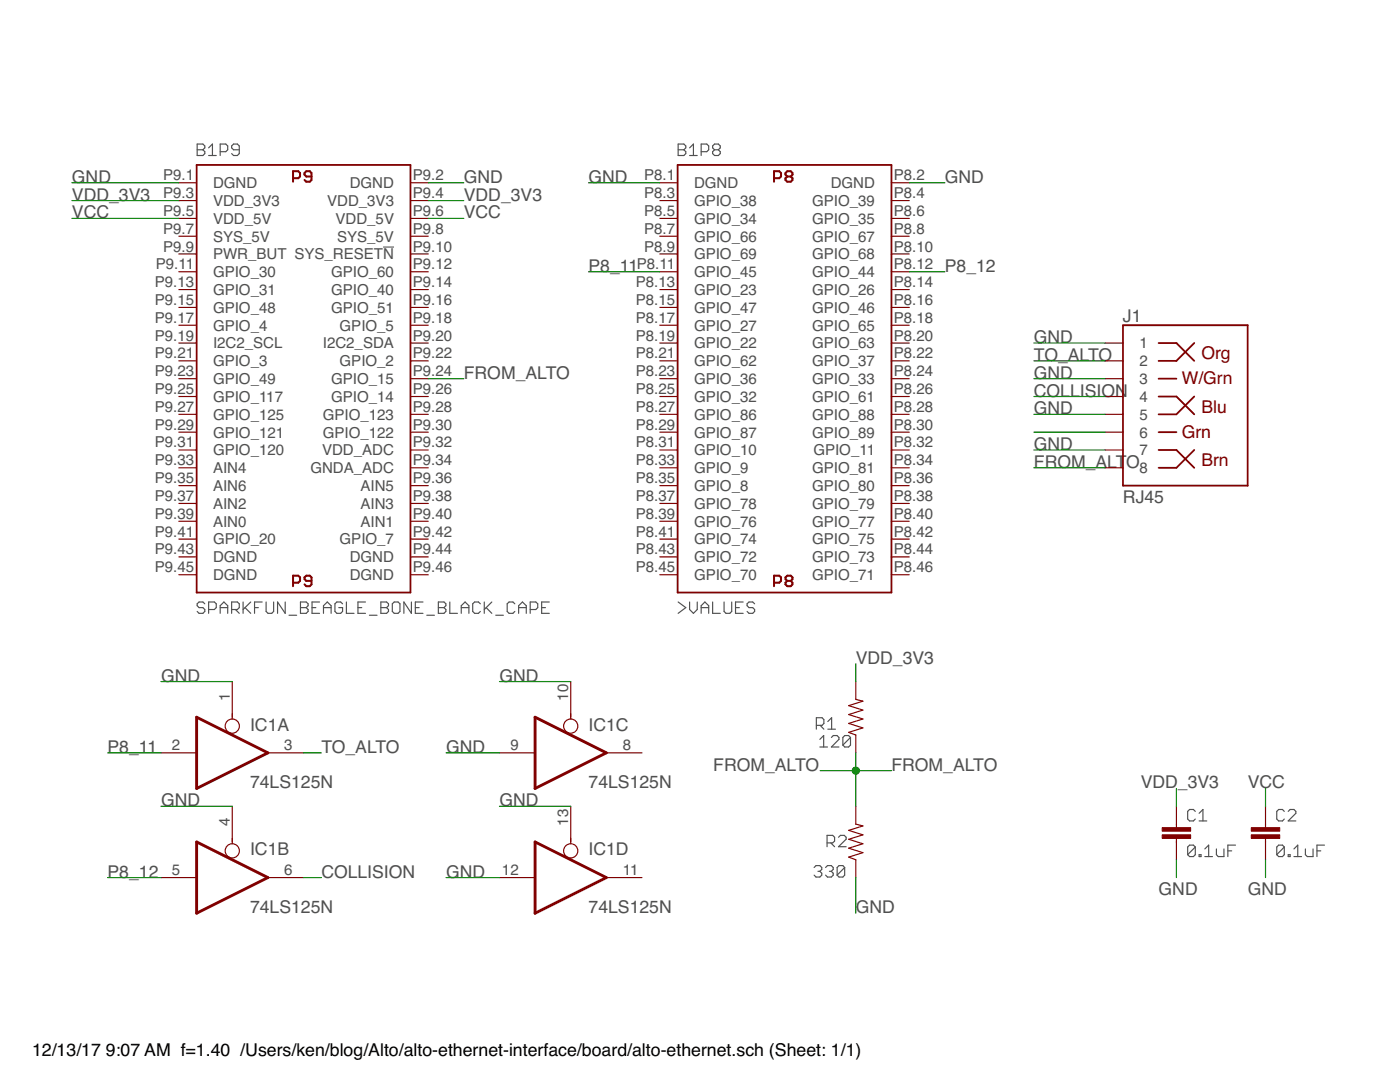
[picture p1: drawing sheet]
<?xml version="1.0" encoding="utf-8"?>
<!DOCTYPE eagle SYSTEM "eagle.dtd">
<!--
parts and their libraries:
SparkFun-Boards: Licensing: Creative Commons ShareAlike 4.0 International - https://creativecommons.org/licenses/by-sa/4.0
-->
<eagle version="7.6.0">
<drawing>
<settings>
<setting alwaysvectorfont="no"/>
<setting verticaltext="up"/>
</settings>
<grid distance="0.1" unitdist="inch" unit="inch" style="lines" multiple="1" display="no" altdistance="0.01" altunitdist="inch" altunit="inch"/>
<schematic xreflabel="%F%N/%S.%C%R" xrefpart="/%S.%C%R">
<libraries>
<library name="SparkFun-Boards">
<symbols>
<symbol name="BEAGLE_BONE_BLACK_P8">
<pin name="DGND@1" x="-17.78" y="25.4" length="short"/>
<pin name="GPIO_38" x="-17.78" y="22.86" length="short"/>
<pin name="GPIO_39" x="17.78" y="22.86" length="short" rot="R180"/>
<pin name="GPIO_34" x="-17.78" y="20.32" length="short"/>
<pin name="GPIO_35" x="17.78" y="20.32" length="short" rot="R180"/>
<pin name="GPIO_66" x="-17.78" y="17.78" length="short"/>
<pin name="GPIO_67" x="17.78" y="17.78" length="short" rot="R180"/>
<pin name="GPIO_69" x="-17.78" y="15.24" length="short"/>
<pin name="GPIO_68" x="17.78" y="15.24" length="short" rot="R180"/>
<pin name="GPIO_45" x="-17.78" y="12.7" length="short"/>
<pin name="GPIO_44" x="17.78" y="12.7" length="short" rot="R180"/>
<pin name="GPIO_23" x="-17.78" y="10.16" length="short"/>
<pin name="GPIO_26" x="17.78" y="10.16" length="short" rot="R180"/>
<pin name="GPIO_47" x="-17.78" y="7.62" length="short"/>
<pin name="GPIO_46" x="17.78" y="7.62" length="short" rot="R180"/>
<pin name="GPIO_27" x="-17.78" y="5.08" length="short"/>
<pin name="GPIO_65" x="17.78" y="5.08" length="short" rot="R180"/>
<pin name="GPIO_22" x="-17.78" y="2.54" length="short"/>
<pin name="GPIO_63" x="17.78" y="2.54" length="short" rot="R180"/>
<pin name="GPIO_62" x="-17.78" y="0" length="short"/>
<pin name="GPIO_37" x="17.78" y="0" length="short" rot="R180"/>
<pin name="GPIO_36" x="-17.78" y="-2.54" length="short"/>
<pin name="GPIO_61" x="17.78" y="-5.08" length="short" rot="R180"/>
<pin name="GPIO_32" x="-17.78" y="-5.08" length="short"/>
<pin name="GPIO_88" x="17.78" y="-7.62" length="short" rot="R180"/>
<pin name="GPIO_86" x="-17.78" y="-7.62" length="short"/>
<pin name="GPIO_89" x="17.78" y="-10.16" length="short" rot="R180"/>
<pin name="GPIO_87" x="-17.78" y="-10.16" length="short"/>
<pin name="GPIO_11" x="17.78" y="-12.7" length="short" rot="R180"/>
<pin name="GPIO_10" x="-17.78" y="-12.7" length="short"/>
<pin name="GPIO_81" x="17.78" y="-15.24" length="short" rot="R180"/>
<pin name="GPIO_9" x="-17.78" y="-15.24" length="short"/>
<pin name="GPIO_80" x="17.78" y="-17.78" length="short" rot="R180"/>
<pin name="GPIO_8" x="-17.78" y="-17.78" length="short"/>
<pin name="GPIO_79" x="17.78" y="-20.32" length="short" rot="R180"/>
<pin name="GPIO_76" x="-17.78" y="-22.86" length="short"/>
<pin name="GPIO_77" x="17.78" y="-22.86" length="short" rot="R180"/>
<pin name="GPIO_74" x="-17.78" y="-25.4" length="short"/>
<pin name="GPIO_75" x="17.78" y="-25.4" length="short" rot="R180"/>
<pin name="DGND@2" x="17.78" y="25.4" length="short" rot="R180"/>
<pin name="GPIO_72" x="-17.78" y="-27.94" length="short"/>
<pin name="GPIO_73" x="17.78" y="-27.94" length="short" rot="R180"/>
<pin name="GPIO_70" x="-17.78" y="-30.48" length="short"/>
<pin name="GPIO_71" x="17.78" y="-30.48" length="short" rot="R180"/>
<wire x1="-15.24" y1="27.94" x2="15.24" y2="27.94" width="0.254" layer="94"/>
<wire x1="15.24" y1="27.94" x2="15.24" y2="-33.02" width="0.254" layer="94"/>
<wire x1="15.24" y1="-33.02" x2="-15.24" y2="-33.02" width="0.254" layer="94"/>
<wire x1="-15.24" y1="-33.02" x2="-15.24" y2="27.94" width="0.254" layer="94"/>
<text x="0" y="25.4" size="1.778" layer="94" font="vector" ratio="15" align="bottom-center">P8</text>
<text x="0" y="-30.48" size="1.778" layer="94" font="vector" ratio="15" rot="R180" align="bottom-center">P8</text>
<pin name="GPIO_78" x="-17.78" y="-20.32" length="short"/>
<pin name="GPIO_33" x="17.78" y="-2.54" length="short" rot="R180"/>
<text x="-15.24" y="29.21" size="1.778" layer="95" font="vector">&gt;NAME</text>
<text x="-15.24" y="-34.29" size="1.778" layer="96" font="vector" align="top-left">&gt;VALUES</text>
</symbol>
<symbol name="BEAGLE_BONE_BLACK_P9">
<pin name="DGND@1" x="-17.78" y="25.4" length="short"/>
<pin name="VDD_3V3@1" x="-17.78" y="22.86" length="short"/>
<pin name="VDD_3V3@2" x="17.78" y="22.86" length="short" rot="R180"/>
<pin name="SYS_5V@1" x="-17.78" y="17.78" length="short"/>
<pin name="SYS_5V@2" x="17.78" y="17.78" length="short" rot="R180"/>
<pin name="PWR_BUT" x="-17.78" y="15.24" length="short"/>
<pin name="SYS_RESET!N" x="17.78" y="15.24" length="short" rot="R180"/>
<pin name="GPIO_30" x="-17.78" y="12.7" length="short"/>
<pin name="GPIO_60" x="17.78" y="12.7" length="short" rot="R180"/>
<pin name="GPIO_31" x="-17.78" y="10.16" length="short"/>
<pin name="GPIO_40" x="17.78" y="10.16" length="short" rot="R180"/>
<pin name="GPIO_48" x="-17.78" y="7.62" length="short"/>
<pin name="GPIO_51" x="17.78" y="7.62" length="short" rot="R180"/>
<pin name="GPIO_4" x="-17.78" y="5.08" length="short"/>
<pin name="GPIO_5" x="17.78" y="5.08" length="short" rot="R180"/>
<pin name="I2C2_SCL" x="-17.78" y="2.54" length="short"/>
<pin name="I2C2_SDA" x="17.78" y="2.54" length="short" rot="R180"/>
<pin name="GPIO_3" x="-17.78" y="0" length="short"/>
<pin name="GPIO_2" x="17.78" y="0" length="short" rot="R180"/>
<pin name="GPIO_49" x="-17.78" y="-2.54" length="short"/>
<pin name="GPIO_15" x="17.78" y="-2.54" length="short" rot="R180"/>
<pin name="GPIO_117" x="-17.78" y="-5.08" length="short"/>
<pin name="GPIO_14" x="17.78" y="-5.08" length="short" rot="R180"/>
<pin name="GPIO_125" x="-17.78" y="-7.62" length="short"/>
<pin name="GPIO_123" x="17.78" y="-7.62" length="short" rot="R180"/>
<pin name="GPIO_121" x="-17.78" y="-10.16" length="short"/>
<pin name="GPIO_122" x="17.78" y="-10.16" length="short" rot="R180"/>
<pin name="GPIO_120" x="-17.78" y="-12.7" length="short"/>
<pin name="VDD_ADC" x="17.78" y="-12.7" length="short" rot="R180"/>
<pin name="AIN4" x="-17.78" y="-15.24" length="short"/>
<pin name="GNDA_ADC" x="17.78" y="-15.24" length="short" rot="R180"/>
<pin name="AIN6" x="-17.78" y="-17.78" length="short"/>
<pin name="AIN5" x="17.78" y="-17.78" length="short" rot="R180"/>
<pin name="AIN2" x="-17.78" y="-20.32" length="short"/>
<pin name="AIN3" x="17.78" y="-20.32" length="short" rot="R180"/>
<pin name="AIN0" x="-17.78" y="-22.86" length="short"/>
<pin name="AIN1" x="17.78" y="-22.86" length="short" rot="R180"/>
<pin name="GPIO_20" x="-17.78" y="-25.4" length="short"/>
<pin name="GPIO_7" x="17.78" y="-25.4" length="short" rot="R180"/>
<pin name="DGND@2" x="17.78" y="25.4" length="short" rot="R180"/>
<pin name="DGND@3" x="-17.78" y="-27.94" length="short"/>
<pin name="DGND@4" x="17.78" y="-27.94" length="short" rot="R180"/>
<pin name="DGND@5" x="-17.78" y="-30.48" length="short"/>
<pin name="DGND@6" x="17.78" y="-30.48" length="short" rot="R180"/>
<wire x1="-15.24" y1="27.94" x2="15.24" y2="27.94" width="0.254" layer="94"/>
<wire x1="15.24" y1="27.94" x2="15.24" y2="-33.02" width="0.254" layer="94"/>
<wire x1="15.24" y1="-33.02" x2="-15.24" y2="-33.02" width="0.254" layer="94"/>
<wire x1="-15.24" y1="-33.02" x2="-15.24" y2="27.94" width="0.254" layer="94"/>
<text x="0" y="25.4" size="1.778" layer="94" font="vector" ratio="15" align="bottom-center">P9</text>
<text x="0" y="-30.48" size="1.778" layer="94" font="vector" ratio="15" rot="R180" align="bottom-center">P9</text>
<pin name="VDD_5V@1" x="-17.78" y="20.32" length="short"/>
<pin name="VDD_5V@2" x="17.78" y="20.32" length="short" rot="R180"/>
<text x="-15.24" y="29.21" size="1.778" layer="95" font="vector">&gt;NAME</text>
<text x="-15.24" y="-34.29" size="1.778" layer="96" font="vector" align="top-left">&gt;VALUE</text>
</symbol>
</symbols>
<devicesets>
<deviceset name="SPARKFUN_BEAGLE_BONE_BLACK_CAPE" prefix="B">
<gates>
<gate name="P8" symbol="BEAGLE_BONE_BLACK_P8" x="-17.78" y="-2.54"/>
<gate name="P9" symbol="BEAGLE_BONE_BLACK_P9" x="-17.78" y="-66.04"/>
</gates>
<devices>
<device name="" package="BEAGLE_BONE_BLACK_CAPE">
<connects>
<connect gate="P8" pin="DGND@1" pad="P8.1"/>
<connect gate="P8" pin="DGND@2" pad="P8.2"/>
<connect gate="P8" pin="GPIO_10" pad="P8.31"/>
<connect gate="P8" pin="GPIO_11" pad="P8.32"/>
<connect gate="P8" pin="GPIO_22" pad="P8.19"/>
<connect gate="P8" pin="GPIO_23" pad="P8.13"/>
<connect gate="P8" pin="GPIO_26" pad="P8.14"/>
<connect gate="P8" pin="GPIO_27" pad="P8.17"/>
<connect gate="P8" pin="GPIO_32" pad="P8.25"/>
<connect gate="P8" pin="GPIO_33" pad="P8.24"/>
<connect gate="P8" pin="GPIO_34" pad="P8.5"/>
<connect gate="P8" pin="GPIO_35" pad="P8.6"/>
<connect gate="P8" pin="GPIO_36" pad="P8.23"/>
<connect gate="P8" pin="GPIO_37" pad="P8.22"/>
<connect gate="P8" pin="GPIO_38" pad="P8.3"/>
<connect gate="P8" pin="GPIO_39" pad="P8.4"/>
<connect gate="P8" pin="GPIO_44" pad="P8.12"/>
<connect gate="P8" pin="GPIO_45" pad="P8.11"/>
<connect gate="P8" pin="GPIO_46" pad="P8.16"/>
<connect gate="P8" pin="GPIO_47" pad="P8.15"/>
<connect gate="P8" pin="GPIO_61" pad="P8.26"/>
<connect gate="P8" pin="GPIO_62" pad="P8.21"/>
<connect gate="P8" pin="GPIO_63" pad="P8.20"/>
<connect gate="P8" pin="GPIO_65" pad="P8.18"/>
<connect gate="P8" pin="GPIO_66" pad="P8.7"/>
<connect gate="P8" pin="GPIO_67" pad="P8.8"/>
<connect gate="P8" pin="GPIO_68" pad="P8.10"/>
<connect gate="P8" pin="GPIO_69" pad="P8.9"/>
<connect gate="P8" pin="GPIO_70" pad="P8.45"/>
<connect gate="P8" pin="GPIO_71" pad="P8.46"/>
<connect gate="P8" pin="GPIO_72" pad="P8.43"/>
<connect gate="P8" pin="GPIO_73" pad="P8.44"/>
<connect gate="P8" pin="GPIO_74" pad="P8.41"/>
<connect gate="P8" pin="GPIO_75" pad="P8.42"/>
<connect gate="P8" pin="GPIO_76" pad="P8.39"/>
<connect gate="P8" pin="GPIO_77" pad="P8.40"/>
<connect gate="P8" pin="GPIO_78" pad="P8.37"/>
<connect gate="P8" pin="GPIO_79" pad="P8.38"/>
<connect gate="P8" pin="GPIO_8" pad="P8.35"/>
<connect gate="P8" pin="GPIO_80" pad="P8.36"/>
<connect gate="P8" pin="GPIO_81" pad="P8.34"/>
<connect gate="P8" pin="GPIO_86" pad="P8.27"/>
<connect gate="P8" pin="GPIO_87" pad="P8.29"/>
<connect gate="P8" pin="GPIO_88" pad="P8.28"/>
<connect gate="P8" pin="GPIO_89" pad="P8.30"/>
<connect gate="P8" pin="GPIO_9" pad="P8.33"/>
<connect gate="P9" pin="AIN0" pad="P9.39"/>
<connect gate="P9" pin="AIN1" pad="P9.40"/>
<connect gate="P9" pin="AIN2" pad="P9.37"/>
<connect gate="P9" pin="AIN3" pad="P9.38"/>
<connect gate="P9" pin="AIN4" pad="P9.33"/>
<connect gate="P9" pin="AIN5" pad="P9.36"/>
<connect gate="P9" pin="AIN6" pad="P9.35"/>
<connect gate="P9" pin="DGND@1" pad="P9.1"/>
<connect gate="P9" pin="DGND@2" pad="P9.2"/>
<connect gate="P9" pin="DGND@3" pad="P9.43"/>
<connect gate="P9" pin="DGND@4" pad="P9.44"/>
<connect gate="P9" pin="DGND@5" pad="P9.45"/>
<connect gate="P9" pin="DGND@6" pad="P9.46"/>
<connect gate="P9" pin="GNDA_ADC" pad="P9.34"/>
<connect gate="P9" pin="GPIO_117" pad="P9.25"/>
<connect gate="P9" pin="GPIO_120" pad="P9.31"/>
<connect gate="P9" pin="GPIO_121" pad="P9.29"/>
<connect gate="P9" pin="GPIO_122" pad="P9.30"/>
<connect gate="P9" pin="GPIO_123" pad="P9.28"/>
<connect gate="P9" pin="GPIO_125" pad="P9.27"/>
<connect gate="P9" pin="GPIO_14" pad="P9.26"/>
<connect gate="P9" pin="GPIO_15" pad="P9.24"/>
<connect gate="P9" pin="GPIO_2" pad="P9.22"/>
<connect gate="P9" pin="GPIO_20" pad="P9.41"/>
<connect gate="P9" pin="GPIO_3" pad="P9.21"/>
<connect gate="P9" pin="GPIO_30" pad="P9.11"/>
<connect gate="P9" pin="GPIO_31" pad="P9.13"/>
<connect gate="P9" pin="GPIO_4" pad="P9.17"/>
<connect gate="P9" pin="GPIO_40" pad="P9.14"/>
<connect gate="P9" pin="GPIO_48" pad="P9.15"/>
<connect gate="P9" pin="GPIO_49" pad="P9.23"/>
<connect gate="P9" pin="GPIO_5" pad="P9.18"/>
<connect gate="P9" pin="GPIO_51" pad="P9.16"/>
<connect gate="P9" pin="GPIO_60" pad="P9.12"/>
<connect gate="P9" pin="GPIO_7" pad="P9.42"/>
<connect gate="P9" pin="I2C2_SCL" pad="P9.19"/>
<connect gate="P9" pin="I2C2_SDA" pad="P9.20"/>
<connect gate="P9" pin="PWR_BUT" pad="P9.9"/>
<connect gate="P9" pin="SYS_5V@1" pad="P9.7"/>
<connect gate="P9" pin="SYS_5V@2" pad="P9.8"/>
<connect gate="P9" pin="SYS_RESET!N" pad="P9.10"/>
<connect gate="P9" pin="VDD_3V3@1" pad="P9.3"/>
<connect gate="P9" pin="VDD_3V3@2" pad="P9.4"/>
<connect gate="P9" pin="VDD_5V@1" pad="P9.5"/>
<connect gate="P9" pin="VDD_5V@2" pad="P9.6"/>
<connect gate="P9" pin="VDD_ADC" pad="P9.32"/>
</connects>
<technologies>
<technology name=""/>
</technologies>
</device>
</devices>
</deviceset>
</devicesets>
</library>
<library name="adafruit">
<symbols>
<symbol name="74125">
<wire x1="5.08" y1="0" x2="-5.08" y2="5.08" width="0.4064" layer="94"/>
<wire x1="5.08" y1="0" x2="-5.08" y2="-5.08" width="0.4064" layer="94"/>
<wire x1="-5.08" y1="-5.08" x2="-5.08" y2="5.08" width="0.4064" layer="94"/>
<wire x1="0" y1="4.826" x2="0" y2="5.588" width="0.1524" layer="94"/>
<circle x="0" y="3.81" radius="1.016" width="0.1524" layer="94"/>
<text x="2.54" y="3.175" size="1.778" layer="95">&gt;NAME</text>
<text x="2.54" y="-5.08" size="1.778" layer="96">&gt;VALUE</text>
<pin name="OE" x="0" y="10.16" visible="pad" length="middle" direction="in" rot="R270"/>
<pin name="I" x="-10.16" y="0" visible="pad" length="middle" direction="in"/>
<pin name="O" x="10.16" y="0" visible="pad" length="middle" direction="hiz" rot="R180"/>
</symbol>
<symbol name="PWRN">
<text x="-0.635" y="-0.635" size="1.778" layer="95">&gt;NAME</text>
<text x="1.905" y="-7.62" size="1.27" layer="95" rot="R90">GND</text>
<text x="1.905" y="5.08" size="1.27" layer="95" rot="R90">VCC</text>
<pin name="GND" x="0" y="-10.16" visible="pad" direction="pwr" rot="R90"/>
<pin name="VCC" x="0" y="10.16" visible="pad" direction="pwr" rot="R270"/>
</symbol>
</symbols>
<devicesets>
<deviceset name="74*125" prefix="IC">
<gates>
<gate name="A" symbol="74125" x="17.78" y="0" swaplevel="1"/>
<gate name="B" symbol="74125" x="17.78" y="-17.78" swaplevel="1"/>
<gate name="C" symbol="74125" x="45.72" y="0" swaplevel="1"/>
<gate name="D" symbol="74125" x="45.72" y="-17.78" swaplevel="1"/>
<gate name="P" symbol="PWRN" x="-5.08" y="-7.62" addlevel="request"/>
</gates>
<devices>
<device name="N" package="DIL14">
<connects>
<connect gate="A" pin="I" pad="2"/>
<connect gate="A" pin="O" pad="3"/>
<connect gate="A" pin="OE" pad="1"/>
<connect gate="B" pin="I" pad="5"/>
<connect gate="B" pin="O" pad="6"/>
<connect gate="B" pin="OE" pad="4"/>
<connect gate="C" pin="I" pad="9"/>
<connect gate="C" pin="O" pad="8"/>
<connect gate="C" pin="OE" pad="10"/>
<connect gate="D" pin="I" pad="12"/>
<connect gate="D" pin="O" pad="11"/>
<connect gate="D" pin="OE" pad="13"/>
<connect gate="P" pin="GND" pad="7"/>
<connect gate="P" pin="VCC" pad="14"/>
</connects>
<technologies>
<technology name=""/>
<technology name="LS"/>
</technologies>
</device>
<device name="N-LARDO" package="DIL14-LARDO">
<connects>
<connect gate="A" pin="I" pad="2"/>
<connect gate="A" pin="O" pad="3"/>
<connect gate="A" pin="OE" pad="1"/>
<connect gate="B" pin="I" pad="5"/>
<connect gate="B" pin="O" pad="6"/>
<connect gate="B" pin="OE" pad="4"/>
<connect gate="C" pin="I" pad="9"/>
<connect gate="C" pin="O" pad="8"/>
<connect gate="C" pin="OE" pad="10"/>
<connect gate="D" pin="I" pad="12"/>
<connect gate="D" pin="O" pad="11"/>
<connect gate="D" pin="OE" pad="13"/>
<connect gate="P" pin="GND" pad="7"/>
<connect gate="P" pin="VCC" pad="14"/>
</connects>
<technologies>
<technology name=""/>
</technologies>
</device>
</devices>
</deviceset>
</devicesets>
</library>
<library name="SparkFun-Resistors">
<symbols>
<symbol name="RESISTOR">
<wire x1="-2.54" y1="0" x2="-2.159" y2="1.016" width="0.1524" layer="94"/>
<wire x1="-2.159" y1="1.016" x2="-1.524" y2="-1.016" width="0.1524" layer="94"/>
<wire x1="-1.524" y1="-1.016" x2="-0.889" y2="1.016" width="0.1524" layer="94"/>
<wire x1="-0.889" y1="1.016" x2="-0.254" y2="-1.016" width="0.1524" layer="94"/>
<wire x1="-0.254" y1="-1.016" x2="0.381" y2="1.016" width="0.1524" layer="94"/>
<wire x1="0.381" y1="1.016" x2="1.016" y2="-1.016" width="0.1524" layer="94"/>
<wire x1="1.016" y1="-1.016" x2="1.651" y2="1.016" width="0.1524" layer="94"/>
<wire x1="1.651" y1="1.016" x2="2.286" y2="-1.016" width="0.1524" layer="94"/>
<wire x1="2.286" y1="-1.016" x2="2.54" y2="0" width="0.1524" layer="94"/>
<text x="0" y="1.524" size="1.778" layer="95" font="vector" align="bottom-center">&gt;NAME</text>
<text x="0" y="-1.524" size="1.778" layer="96" font="vector" align="top-center">&gt;VALUE</text>
<pin name="2" x="5.08" y="0" visible="off" length="short" direction="pas" swaplevel="1" rot="R180"/>
<pin name="1" x="-5.08" y="0" visible="off" length="short" direction="pas" swaplevel="1"/>
</symbol>
</symbols>
<devicesets>
<deviceset name="RESISTOR" prefix="R">
<gates>
<gate name="G$1" symbol="RESISTOR" x="0" y="0"/>
</gates>
<devices>
<device name="AXIAL-0.3" package="AXIAL-0.3">
<connects>
<connect gate="G$1" pin="1" pad="P$1"/>
<connect gate="G$1" pin="2" pad="P$2"/>
</connects>
<technologies>
<technology name="">
<attribute name="PROD_ID" value=" " constant="no"/>
<attribute name="VALUE" value=" " constant="no"/>
</technology>
</technologies>
</device>
<device name="AXIAL-0.3-KIT" package="AXIAL-0.3-KIT">
<connects>
<connect gate="G$1" pin="1" pad="P$1"/>
<connect gate="G$1" pin="2" pad="P$2"/>
</connects>
<technologies>
<technology name="">
<attribute name="PROD_ID" value=" " constant="no"/>
<attribute name="VALUE" value=" " constant="no"/>
</technology>
</technologies>
</device>
<device name="0402" package="0402">
<connects>
<connect gate="G$1" pin="1" pad="1"/>
<connect gate="G$1" pin="2" pad="2"/>
</connects>
<technologies>
<technology name="">
<attribute name="PROD_ID" value=" " constant="no"/>
<attribute name="VALUE" value=" " constant="no"/>
</technology>
</technologies>
</device>
<device name="0603" package="0603">
<connects>
<connect gate="G$1" pin="1" pad="1"/>
<connect gate="G$1" pin="2" pad="2"/>
</connects>
<technologies>
<technology name="">
<attribute name="PROD_ID" value=" " constant="no"/>
<attribute name="VALUE" value=" " constant="no"/>
</technology>
</technologies>
</device>
<device name="0805" package="0805">
<connects>
<connect gate="G$1" pin="1" pad="1"/>
<connect gate="G$1" pin="2" pad="2"/>
</connects>
<technologies>
<technology name="">
<attribute name="PROD_ID" value=" " constant="no"/>
<attribute name="VALUE" value=" " constant="no"/>
</technology>
</technologies>
</device>
<device name="1206" package="1206">
<connects>
<connect gate="G$1" pin="1" pad="1"/>
<connect gate="G$1" pin="2" pad="2"/>
</connects>
<technologies>
<technology name="">
<attribute name="PROD_ID" value=" " constant="no"/>
<attribute name="VALUE" value=" " constant="no"/>
</technology>
</technologies>
</device>
</devices>
</deviceset>
</devicesets>
</library>
<library name="SparkFun-Connectors">
<symbols>
<symbol name="RJ45-8">
<wire x1="-5.08" y1="-12.7" x2="12.7" y2="-12.7" width="0.254" layer="94"/>
<wire x1="12.7" y1="-12.7" x2="12.7" y2="10.16" width="0.254" layer="94"/>
<wire x1="12.7" y1="10.16" x2="-5.08" y2="10.16" width="0.254" layer="94"/>
<wire x1="-5.08" y1="10.16" x2="-5.08" y2="-12.7" width="0.254" layer="94"/>
<text x="-5.08" y="10.668" size="1.778" layer="95">&gt;Name</text>
<text x="-5.08" y="-15.24" size="1.778" layer="95">&gt;Value</text>
<pin name="1" x="-7.62" y="7.62" visible="pin" length="short"/>
<pin name="2" x="-7.62" y="5.08" visible="pin" length="short"/>
<pin name="3" x="-7.62" y="2.54" visible="pin" length="short"/>
<pin name="4" x="-7.62" y="0" visible="pin" length="short"/>
<pin name="8" x="-7.62" y="-10.16" visible="pin" length="short"/>
<pin name="7" x="-7.62" y="-7.62" visible="pin" length="short"/>
<pin name="6" x="-7.62" y="-5.08" visible="pin" length="short"/>
<pin name="5" x="-7.62" y="-2.54" visible="pin" length="short"/>
<wire x1="0" y1="-10.16" x2="2.54" y2="-10.16" width="0.254" layer="94"/>
<wire x1="2.54" y1="-10.16" x2="5.08" y2="-7.62" width="0.254" layer="94"/>
<wire x1="0" y1="-7.62" x2="2.54" y2="-7.62" width="0.254" layer="94"/>
<wire x1="2.54" y1="-7.62" x2="5.08" y2="-10.16" width="0.254" layer="94"/>
<wire x1="0" y1="7.62" x2="2.54" y2="7.62" width="0.254" layer="94"/>
<wire x1="2.54" y1="7.62" x2="5.08" y2="5.08" width="0.254" layer="94"/>
<wire x1="0" y1="5.08" x2="2.54" y2="5.08" width="0.254" layer="94"/>
<wire x1="2.54" y1="5.08" x2="5.08" y2="7.62" width="0.254" layer="94"/>
<wire x1="0" y1="0" x2="2.54" y2="0" width="0.254" layer="94"/>
<wire x1="2.54" y1="0" x2="5.08" y2="-2.54" width="0.254" layer="94"/>
<wire x1="0" y1="-2.54" x2="2.54" y2="-2.54" width="0.254" layer="94"/>
<wire x1="2.54" y1="-2.54" x2="5.08" y2="0" width="0.254" layer="94"/>
<wire x1="0" y1="-5.08" x2="2.54" y2="-5.08" width="0.254" layer="94"/>
<wire x1="0" y1="2.54" x2="2.54" y2="2.54" width="0.254" layer="94"/>
<text x="6.096" y="5.334" size="1.778" layer="94">Org</text>
<text x="6.096" y="-2.286" size="1.778" layer="94">Blu</text>
<text x="6.096" y="-9.906" size="1.778" layer="94">Brn</text>
<text x="3.302" y="1.778" size="1.778" layer="94">W/Grn</text>
<text x="3.302" y="-5.842" size="1.778" layer="94">Grn</text>
</symbol>
</symbols>
<devicesets>
<deviceset name="RJ45-8" prefix="J">
<gates>
<gate name="JP1" symbol="RJ45-8" x="0" y="0"/>
</gates>
<devices>
<device name="" package="RJ45-8">
<connects>
<connect gate="JP1" pin="1" pad="1"/>
<connect gate="JP1" pin="2" pad="2"/>
<connect gate="JP1" pin="3" pad="3"/>
<connect gate="JP1" pin="4" pad="4"/>
<connect gate="JP1" pin="5" pad="5"/>
<connect gate="JP1" pin="6" pad="6"/>
<connect gate="JP1" pin="7" pad="7"/>
<connect gate="JP1" pin="8" pad="8"/>
</connects>
<technologies>
<technology name="">
<attribute name="PROD_ID" value="CONN-08506" constant="no"/>
<attribute name="SF_ID" value="PRT-00643" constant="no"/>
<attribute name="VALUE" value="RJ45" constant="no"/>
</technology>
</technologies>
</device>
</devices>
</deviceset>
</devicesets>
</library>
<library name="SparkFun-Capacitors">
<symbols>
<symbol name="CAP">
<wire x1="0" y1="2.54" x2="0" y2="2.032" width="0.1524" layer="94"/>
<wire x1="0" y1="0" x2="0" y2="0.508" width="0.1524" layer="94"/>
<text x="1.524" y="2.921" size="1.778" layer="95" font="vector">&gt;NAME</text>
<text x="1.524" y="-2.159" size="1.778" layer="96" font="vector">&gt;VALUE</text>
<rectangle x1="-2.032" y1="0.508" x2="2.032" y2="1.016" layer="94"/>
<rectangle x1="-2.032" y1="1.524" x2="2.032" y2="2.032" layer="94"/>
<pin name="1" x="0" y="5.08" visible="off" length="short" direction="pas" swaplevel="1" rot="R270"/>
<pin name="2" x="0" y="-2.54" visible="off" length="short" direction="pas" swaplevel="1" rot="R90"/>
</symbol>
</symbols>
<devicesets>
<deviceset name="0.1UF" prefix="C">
<gates>
<gate name="G$1" symbol="CAP" x="0" y="0"/>
</gates>
<devices>
<device name="-0402-16V-10%" package="0402">
<connects>
<connect gate="G$1" pin="1" pad="1"/>
<connect gate="G$1" pin="2" pad="2"/>
</connects>
<technologies>
<technology name="">
<attribute name="PROD_ID" value="CAP-12416"/>
<attribute name="VALUE" value="0.1uF"/>
</technology>
</technologies>
</device>
<device name="-0603-25V-(+80/-20%)" package="0603">
<connects>
<connect gate="G$1" pin="1" pad="1"/>
<connect gate="G$1" pin="2" pad="2"/>
</connects>
<technologies>
<technology name="">
<attribute name="PROD_ID" value="CAP-00810"/>
<attribute name="VALUE" value="0.1uF"/>
</technology>
</technologies>
</device>
<device name="-0603-25V-5%" package="0603">
<connects>
<connect gate="G$1" pin="1" pad="1"/>
<connect gate="G$1" pin="2" pad="2"/>
</connects>
<technologies>
<technology name="">
<attribute name="PROD_ID" value="CAP-08604"/>
<attribute name="VALUE" value="0.1uF"/>
</technology>
</technologies>
</device>
<device name="-KIT-EZ-50V-20%" package="CAP-PTH-SMALL-KIT">
<connects>
<connect gate="G$1" pin="1" pad="1"/>
<connect gate="G$1" pin="2" pad="2"/>
</connects>
<technologies>
<technology name="">
<attribute name="PROD_ID" value="CAP-08370"/>
<attribute name="VALUE" value="0.1uF"/>
</technology>
</technologies>
</device>
<device name="-0603-100V-10%" package="0603">
<connects>
<connect gate="G$1" pin="1" pad="1"/>
<connect gate="G$1" pin="2" pad="2"/>
</connects>
<technologies>
<technology name="">
<attribute name="PROD_ID" value="CAP-08390"/>
<attribute name="VALUE" value="0.1uF"/>
</technology>
</technologies>
</device>
</devices>
</deviceset>
</devicesets>
</library>
</libraries>
<attributes>
</attributes>
<variantdefs>
</variantdefs>
<classes>
<class number="0" name="default" width="0" drill="0">
</class>
</classes>
<parts>
<part name="B1" library="SparkFun-Boards" deviceset="SPARKFUN_BEAGLE_BONE_BLACK_CAPE" device=""/>
<part name="IC1" library="adafruit" deviceset="74*125" device="N" technology="LS"/>
<part name="R1" library="SparkFun-Resistors" deviceset="RESISTOR" device="AXIAL-0.3" value=" 120"/>
<part name="R2" library="SparkFun-Resistors" deviceset="RESISTOR" device="AXIAL-0.3" value="330"/>
<part name="J1" library="SparkFun-Connectors" deviceset="RJ45-8" device="" value="RJ45"/>
<part name="C1" library="SparkFun-Capacitors" deviceset="0.1UF" device="-KIT-EZ-50V-20%" value="0.1uF"/>
<part name="C2" library="SparkFun-Capacitors" deviceset="0.1UF" device="-KIT-EZ-50V-20%" value="0.1uF"/>
</parts>
<sheets>
<sheet>
<plain>
</plain>
<instances>
<instance part="B1" gate="P8" x="83.82" y="66.04"/>
<instance part="B1" gate="P9" x="15.24" y="66.04"/>
<instance part="IC1" gate="A" x="5.08" y="10.16"/>
<instance part="IC1" gate="B" x="5.08" y="-7.62"/>
<instance part="IC1" gate="C" x="53.34" y="10.16"/>
<instance part="IC1" gate="D" x="53.34" y="-7.62"/>
<instance part="R1" gate="G$1" x="93.98" y="15.24" smashed="yes" rot="R90">
<attribute name="NAME" x="89.916" y="15.24" size="1.778" layer="95" font="vector" rot="R180" align="bottom-center"/>
<attribute name="VALUE" x="90.424" y="12.7" size="1.778" layer="96" font="vector" align="top-center"/>
</instance>
<instance part="R2" gate="G$1" x="93.98" y="-2.54" smashed="yes" rot="R90">
<attribute name="NAME" x="91.44" y="-1.524" size="1.778" layer="95" font="vector" rot="R180" align="bottom-center"/>
<attribute name="VALUE" x="90.424" y="-7.62" size="1.778" layer="96" font="vector" rot="R180" align="top-center"/>
</instance>
<instance part="J1" gate="JP1" x="137.16" y="60.96"/>
<instance part="C1" gate="G$1" x="139.7" y="-2.54"/>
<instance part="C2" gate="G$1" x="152.4" y="-2.54"/>
</instances>
<busses>
</busses>
<nets>
<net name="GND" class="0">
<segment>
<pinref part="B1" gate="P9" pin="DGND@1"/>
<wire x1="-2.54" y1="91.44" x2="-17.78" y2="91.44" width="0.1524" layer="91"/>
<label x="-17.78" y="91.44" size="1.778" layer="95"/>
</segment>
<segment>
<pinref part="B1" gate="P9" pin="DGND@2"/>
<wire x1="33.02" y1="91.44" x2="38.1" y2="91.44" width="0.1524" layer="91"/>
<label x="38.1" y="91.44" size="1.778" layer="95"/>
</segment>
<segment>
<pinref part="B1" gate="P8" pin="DGND@1"/>
<wire x1="66.04" y1="91.44" x2="55.88" y2="91.44" width="0.1524" layer="91"/>
<label x="55.88" y="91.44" size="1.778" layer="95"/>
</segment>
<segment>
<pinref part="B1" gate="P8" pin="DGND@2"/>
<wire x1="101.6" y1="91.44" x2="106.68" y2="91.44" width="0.1524" layer="91"/>
<label x="106.68" y="91.44" size="1.778" layer="95"/>
</segment>
<segment>
<pinref part="J1" gate="JP1" pin="1"/>
<wire x1="129.54" y1="68.58" x2="119.38" y2="68.58" width="0.1524" layer="91"/>
<label x="119.38" y="68.58" size="1.778" layer="95"/>
</segment>
<segment>
<pinref part="J1" gate="JP1" pin="3"/>
<wire x1="129.54" y1="63.5" x2="119.38" y2="63.5" width="0.1524" layer="91"/>
<label x="119.38" y="63.5" size="1.778" layer="95"/>
</segment>
<segment>
<pinref part="J1" gate="JP1" pin="5"/>
<wire x1="129.54" y1="58.42" x2="119.38" y2="58.42" width="0.1524" layer="91"/>
<label x="119.38" y="58.42" size="1.778" layer="95"/>
</segment>
<segment>
<pinref part="J1" gate="JP1" pin="7"/>
<wire x1="129.54" y1="53.34" x2="119.38" y2="53.34" width="0.1524" layer="91"/>
<label x="119.38" y="53.34" size="1.778" layer="95"/>
</segment>
<segment>
<pinref part="IC1" gate="A" pin="OE"/>
<wire x1="5.08" y1="20.32" x2="-5.08" y2="20.32" width="0.1524" layer="91"/>
<label x="-5.08" y="20.32" size="1.778" layer="95"/>
</segment>
<segment>
<wire x1="53.34" y1="20.32" x2="43.18" y2="20.32" width="0.1524" layer="91"/>
<label x="43.18" y="20.32" size="1.778" layer="95"/>
<pinref part="IC1" gate="C" pin="OE"/>
</segment>
<segment>
<wire x1="5.08" y1="2.54" x2="-5.08" y2="2.54" width="0.1524" layer="91"/>
<label x="-5.08" y="2.54" size="1.778" layer="95"/>
<pinref part="IC1" gate="B" pin="OE"/>
</segment>
<segment>
<wire x1="53.34" y1="2.54" x2="43.18" y2="2.54" width="0.1524" layer="91"/>
<label x="43.18" y="2.54" size="1.778" layer="95"/>
<pinref part="IC1" gate="D" pin="OE"/>
</segment>
<segment>
<wire x1="43.18" y1="10.16" x2="35.56" y2="10.16" width="0.1524" layer="91"/>
<label x="35.56" y="10.16" size="1.778" layer="95"/>
<pinref part="IC1" gate="C" pin="I"/>
</segment>
<segment>
<wire x1="43.18" y1="-7.62" x2="35.56" y2="-7.62" width="0.1524" layer="91"/>
<label x="35.56" y="-7.62" size="1.778" layer="95"/>
<pinref part="IC1" gate="D" pin="I"/>
</segment>
<segment>
<pinref part="R2" gate="G$1" pin="1"/>
<wire x1="93.98" y1="-7.62" x2="93.98" y2="-12.7" width="0.1524" layer="91"/>
<label x="93.98" y="-12.7" size="1.778" layer="95"/>
</segment>
<segment>
<pinref part="C1" gate="G$1" pin="2"/>
<wire x1="139.7" y1="-5.08" x2="139.7" y2="-7.62" width="0.1524" layer="91"/>
<label x="137.16" y="-10.16" size="1.778" layer="95"/>
</segment>
<segment>
<pinref part="C2" gate="G$1" pin="2"/>
<wire x1="152.4" y1="-5.08" x2="152.4" y2="-7.62" width="0.1524" layer="91"/>
<label x="149.86" y="-10.16" size="1.778" layer="95"/>
</segment>
</net>
<net name="VDD_3V3" class="0">
<segment>
<pinref part="B1" gate="P9" pin="VDD_3V3@1"/>
<wire x1="-2.54" y1="88.9" x2="-17.78" y2="88.9" width="0.1524" layer="91"/>
<label x="-17.78" y="88.9" size="1.778" layer="95"/>
</segment>
<segment>
<pinref part="B1" gate="P9" pin="VDD_3V3@2"/>
<wire x1="33.02" y1="88.9" x2="38.1" y2="88.9" width="0.1524" layer="91"/>
<label x="38.1" y="88.9" size="1.778" layer="95"/>
</segment>
<segment>
<pinref part="R1" gate="G$1" pin="2"/>
<wire x1="93.98" y1="20.32" x2="93.98" y2="22.86" width="0.1524" layer="91"/>
<label x="93.98" y="22.86" size="1.778" layer="95"/>
</segment>
<segment>
<pinref part="C1" gate="G$1" pin="1"/>
<wire x1="139.7" y1="2.54" x2="139.7" y2="5.08" width="0.1524" layer="91"/>
<label x="134.62" y="5.08" size="1.778" layer="95"/>
</segment>
</net>
<net name="VCC" class="0">
<segment>
<pinref part="B1" gate="P9" pin="VDD_5V@1"/>
<wire x1="-2.54" y1="86.36" x2="-17.78" y2="86.36" width="0.1524" layer="91"/>
<label x="-17.78" y="86.36" size="1.778" layer="95"/>
</segment>
<segment>
<pinref part="B1" gate="P9" pin="VDD_5V@2"/>
<wire x1="33.02" y1="86.36" x2="38.1" y2="86.36" width="0.1524" layer="91"/>
<label x="38.1" y="86.36" size="1.778" layer="95"/>
</segment>
<segment>
<pinref part="C2" gate="G$1" pin="1"/>
<wire x1="152.4" y1="2.54" x2="152.4" y2="5.08" width="0.1524" layer="91"/>
<label x="149.86" y="5.08" size="1.778" layer="95"/>
</segment>
</net>
<net name="P8_11" class="0">
<segment>
<pinref part="B1" gate="P8" pin="GPIO_45"/>
<wire x1="66.04" y1="78.74" x2="55.88" y2="78.74" width="0.1524" layer="91"/>
<label x="55.88" y="78.74" size="1.778" layer="95"/>
</segment>
<segment>
<pinref part="IC1" gate="A" pin="I"/>
<wire x1="-5.08" y1="10.16" x2="-12.7" y2="10.16" width="0.1524" layer="91"/>
<label x="-12.7" y="10.16" size="1.778" layer="95"/>
</segment>
</net>
<net name="P8_12" class="0">
<segment>
<pinref part="B1" gate="P8" pin="GPIO_44"/>
<wire x1="101.6" y1="78.74" x2="106.68" y2="78.74" width="0.1524" layer="91"/>
<label x="106.68" y="78.74" size="1.778" layer="95"/>
</segment>
<segment>
<pinref part="IC1" gate="B" pin="I"/>
<wire x1="-5.08" y1="-7.62" x2="-12.7" y2="-7.62" width="0.1524" layer="91"/>
<label x="-12.7" y="-7.62" size="1.778" layer="95"/>
</segment>
</net>
<net name="TO_ALTO" class="0">
<segment>
<pinref part="J1" gate="JP1" pin="2"/>
<wire x1="129.54" y1="66.04" x2="119.38" y2="66.04" width="0.1524" layer="91"/>
<label x="119.38" y="66.04" size="1.778" layer="95"/>
</segment>
<segment>
<pinref part="IC1" gate="A" pin="O"/>
<wire x1="15.24" y1="10.16" x2="17.78" y2="10.16" width="0.1524" layer="91"/>
<label x="17.78" y="10.16" size="1.778" layer="95"/>
</segment>
</net>
<net name="COLLISION" class="0">
<segment>
<pinref part="J1" gate="JP1" pin="4"/>
<wire x1="129.54" y1="60.96" x2="119.38" y2="60.96" width="0.1524" layer="91"/>
<label x="119.38" y="60.96" size="1.778" layer="95"/>
</segment>
<segment>
<pinref part="IC1" gate="B" pin="O"/>
<wire x1="15.24" y1="-7.62" x2="17.78" y2="-7.62" width="0.1524" layer="91"/>
<label x="17.78" y="-7.62" size="1.778" layer="95"/>
</segment>
</net>
<net name="N$6" class="0">
<segment>
<pinref part="J1" gate="JP1" pin="6"/>
<wire x1="129.54" y1="55.88" x2="119.38" y2="55.88" width="0.1524" layer="91"/>
</segment>
</net>
<net name="FROM_ALTO" class="0">
<segment>
<pinref part="J1" gate="JP1" pin="8"/>
<wire x1="129.54" y1="50.8" x2="119.38" y2="50.8" width="0.1524" layer="91"/>
<label x="119.38" y="50.8" size="1.778" layer="95"/>
</segment>
<segment>
<pinref part="R2" gate="G$1" pin="2"/>
<pinref part="R1" gate="G$1" pin="1"/>
<wire x1="93.98" y1="2.54" x2="93.98" y2="7.62" width="0.1524" layer="91"/>
<wire x1="93.98" y1="7.62" x2="93.98" y2="10.16" width="0.1524" layer="91"/>
<wire x1="88.9" y1="7.62" x2="93.98" y2="7.62" width="0.1524" layer="91"/>
<junction x="93.98" y="7.62"/>
<wire x1="93.98" y1="7.62" x2="99.06" y2="7.62" width="0.1524" layer="91"/>
<label x="99.06" y="7.62" size="1.778" layer="95"/>
<label x="73.66" y="7.62" size="1.778" layer="95"/>
</segment>
<segment>
<pinref part="B1" gate="P9" pin="GPIO_15"/>
<wire x1="33.02" y1="63.5" x2="38.1" y2="63.5" width="0.1524" layer="91"/>
<label x="38.1" y="63.5" size="1.778" layer="95"/>
</segment>
</net>
</nets>
</sheet>
</sheets>
</schematic>
</drawing>
</eagle>
